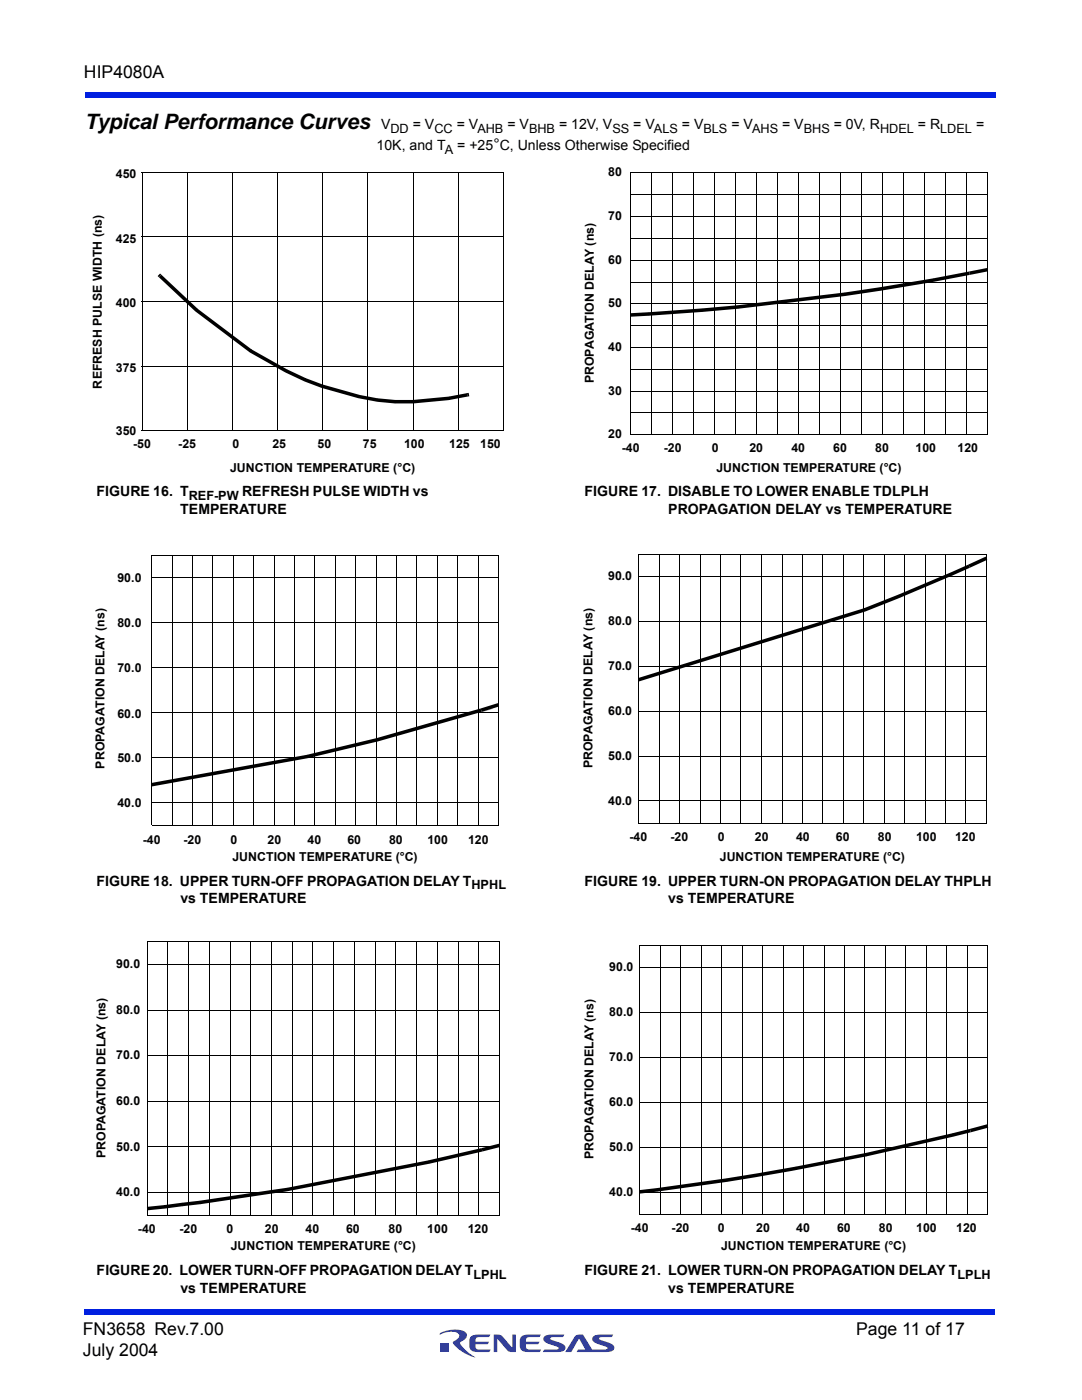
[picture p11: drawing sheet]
<svg xmlns="http://www.w3.org/2000/svg" width="216mm" height="279mm" viewBox="0 0 216 279" stroke-linecap="round" stroke-linejoin="round" font-family="sans-serif">
<g fill="#333f99">
<path d="M98.5 266.3h.7a1.2 1.2 0 0 1 1.1 .5l1.9 2.2v-2.7h.7v3.5h-.7a1.04 1.04 0 0 1-1-.4l-2-2.2v2.6h-.7z"/>
<path d="M93.9 266.8l.8-.4 3.2-.1-.3 .5-2.3 .1a.7 .7 0 0 0-.4 .9h2.7l-.4 .5h-2.3v.4l.2 .5 .2 .1h2.6l-.3 .5h-2.3a1.36 1.36 0 0 1-1.7-1.2l.1-1.5z"/>
<path d="M104 266.8l.8-.4 3.1-.1-.3 .5-2.3 .1a.7 .7 0 0 0-.3 .9h2.7l-.4 .5h-2.3v.4l.1 .5 .3 .1h2.6l-.3 .5h-2.3a1.36 1.36 0 0 1-1.7-1.2l.1-1.5z"/>
<path d="M108.6 266.7l.8-.3 3.2-.1-.3 .5-2.5 .2v.3l.6 .2a3.4 3.4 0 0 1 2.4 1.3 .85 .85 0 0 1-1 1h-3.5l.4-.5h2.1l.6-.1v-.3l-.6-.2a3.4 3.4 0 0 1-2.4-1.3l.1-.5z"/>
<path d="M114.8 266.6a1.8 1.8 0 0 1 1.5-.3l1.9 3h2.3l.7-.1v-.3l-.6-.2a3.4 3.4 0 0 1-2.4-1.3 .85 .85 0 0 1 1-1l3.2-.1-.3 .5-2.5 .2v.3l.6 .2a3.4 3.4 0 0 1 2.4 1.3 .85 .85 0 0 1-1 1h-6.5l.3-.4 1.4-.1-1.2-2.1-1.6 2.6h-1.2z"/>
<path d="M88 268h1.6v1.7h-1.6z"/>
<path d="M87.8 266.1a5.6 5.6 0 0 1 5.1-.2 1.19 1.19 0 0 1-.8 1.8l-.3 .3a6.8 6.8 0 0 0 3 2.9 7.1 7.1 0 0 1-4.4-3l.5-.4a.81 .81 0 0 0 .7-.8 .81 .81 0 0 0-.6-.8 5.3 5.3 0 0 0-3.3 .4z"/>
</g>
<g fill="#001fe0">
<path d="M16.9 261.3h181.7v1h-181.7z"/>
<path d="M16.9 18.4h181.7v1h-181.7z"/>
</g>
<g fill="#000">
<path d="M28.3 34.3v.2zM28.3 34.3l.1 .1zM37.3 34.3l.1 .1zM46.3 34.3l.2 .1zM55.3 34.3l.2 .1zM64.3 34.3l.2 .1zM73.3 34.3l.2 .1zM82.3 34.3l.2 .1zM91.4 34.3l.1 .1zM100.4 34.3l.1 .1zM28.3 47.2v.2zM31.9 54.6l.3 .2-.5 .5-.2-.2z"/>
<path d="M32.2 54.8l7.2 6.8-.5 .5 .5-.5 10.8 8.1-.4 .6 .3-.6 7.3 4.1-.4 .6 .3-.7 3.6 1.7-.2 .7 .2-.7 3.6 1.4-.2 .6 .2-.6 7.2 2-.2 .7 .2-.7 3.6 .7-.1 .7v-.7l3.7 .3-.1 .7v-.7h3.6l.1 .7-.1-.7 7.2-.7 .1 .7-.1-.7 3.6-.6 .1 .6 3.6-.6-7.4 1.4 .2-.1-7.2 .7h-3.7l-3.6-.3h.2l-3.9-.7-7.3-2.1h.1l-3.6-1.3h.1l-3.9-1.8 .1 .1-7.2-4.1-10.9-8.2-7.2-6.8zM193.4 54.2l3.5-.7 .2 .7-3.6 .7zM28.3 73v.1zM28.3 60.1v.1zM93.2 78.5l.3-.1 .1 .7h-.3zM93.2 78.5l.1 .6zM125.9 62.5l3.5-.2 .1 .7-.1-.7 10.7-.7 .1 .7-.1-.7 7.1-.7 .1 .7-.1-.7 21.3-2.5 .1 .7-.1-.7 7.1-1.1 .1 .7-.1-.7 10.7-1.8 .1 .7-.1-.7 7.1-1.3 .1 .7-8.1 1.5 1-.2-17.8 2.9a490.6 490.6 0 0 1-39.1 3.9l-3.6 .2zM28.3 85.8v.2zM28.3 85.9l.1 .1zM100.5 85.8v.2zM193.2 112.7l3.5-1.6 .3 .6-3.5 1.6zM127.3 135.3l45.2-13.9 .2 .6-.3-.6 7-2.8 .3 .7-.3-.7 10.4-4.4 .3 .7-.3-.7 3.5-1.5 .2 .6-14.4 6.2 .5-.2-6.9 2.7-45.2 14z"/>
<path d="M30.2 156.3l31.1-5.7 .2 .7-.2-.7 13.9-3.3 .2 .7-.2-.7 20.7-5.9 .2 .7 2.2-.7-22.9 6.6 .2-.1-14.1 3.4-31.2 5.7zM95.9 141.4l3.5-1.1 .2 .7-3.5 1.1zM96.1 229.1l3.5-.9 .2 .7-3.5 .9zM127.6 237.5l3.5-.4 .1 .7-.1-.7 13.9-1.9 .1 .7-.1-.7 6.9-1.2 .1 .7-.1-.7 6.9-1.2 .2 .7-.2-.7 13.9-2.7 .2 .7-.2-.7 17.4-3.9 .1 .6-.1-.6 3.4-.9 .2 .7 .3-.1a528.5 528.5 0 0 1-36.1 7.8l1.1-.2-13.9 2.4-13.9 1.9-3.5 .4zM193.5 225.3l3.5-.9 .2 .6-3.5 1zM29.3 240.9l3.6-.4v.7l-.1-.7 7.1-.9 .1 .7-.1-.7 17.5-2.6 .1 .7-.1-.7 28.2-5.4 .1 .6-.2-.6 10.6-2.5 .2 .7-10.6 2.4-28.8 5.6 .6-.1-3.5 .5-.1-.7 .1 .7-17.6 2.5-.1-.7 .1 .7-3.5 .5-3.5 .4z"/>
</g>
<g fill="none" stroke="#000" stroke-width=".2">
<path d="M28.3 34.4h72.2M28.3 34.3v51.7M37.4 34.4v51.6M46.4 34.4v51.6M55.4 34.4v51.6M64.4 34.4v51.6M73.4 34.4v51.6M82.4 34.4v51.6M91.4 34.4v51.6M100.5 34.4v51.6M125.9 34.5h71.1v52.3h-71.1zM125.9 38.8h71.1"/>
<path d="M130 34.5v52.3M134.3 34.5v52.3M138.4 34.5v52.3M142.6 34.5v52.3M146.8 34.5v52.3M151 34.5v52.3M155.2 34.5v52.3M159.3 34.5v52.3M163.6 34.5v52.3M167.7 34.5v52.3M171.9 34.5v52.3M176.1 34.5v52.3"/>
<path d="M180.3 34.5v52.3M184.4 34.5v52.3M188.6 34.5v52.3M192.8 34.5v52.3M28.3 47.3h72.2M125.9 56.3h71.1M125.9 51.9h71.1M125.9 47.6h71.1M125.9 43.2h71.1M28.3 73h72.2M28.3 60.2h72.2M125.9 78.1h71.1"/>
<path d="M125.9 73.7h71.1M125.9 69.4h71.1M125.9 65h71.1M125.9 60.6h71.1M28.3 85.9h72.2M125.9 82.4h71.1M30.3 110.8h69.2v53.9h-69.2zM30.3 115.3h69.2M34.4 110.8v53.9M38.4 110.8v53.9M42.5 110.8v53.9M46.6 110.8v53.9"/>
<path d="M50.6 110.8v53.9M54.7 110.8v53.9M58.8 110.8v53.9M62.8 110.8v53.9M66.9 110.8v53.9M71 110.8v53.9M75 110.8v53.9M79.1 110.8v53.9M83.2 110.8v53.9M87.2 110.8v53.9M91.4 110.8v53.9M95.4 110.8v53.9"/>
<path d="M127.4 110.6h69.4v53.8h-69.4zM127.4 115.1h69.4M131.5 110.6v53.8M135.6 110.6v53.8M139.7 110.6v53.8M143.8 110.6v53.8M147.8 110.6v53.8M151.9 110.6v53.8M156 110.6v53.8M160.1 110.6v53.8M164.2 110.6v53.8M168.2 110.6v53.8"/>
<path d="M172.3 110.6v53.8M176.4 110.6v53.8M180.5 110.6v53.8M184.6 110.6v53.8M188.7 110.6v53.8M192.7 110.6v53.8M30.3 133.3h69.2M30.3 124.3h69.2M127.4 133h69.4M127.4 124h69.4M30.3 151.2h69.2M30.3 142.2h69.2"/>
<path d="M127.4 159.9h69.4M127.4 150.9h69.4M127.4 141.9h69.4M30.3 160.2h69.2M29.3 188h70.4v54.5h-70.4zM29.3 192.5h70.4M33.5 188v54.5M37.6 188v54.5M41.8 188v54.5M45.9 188v54.5M50 188v54.5M54.2 188v54.5"/>
<path d="M58.3 188v54.5M62.4 188v54.5M66.6 188v54.5M70.7 188v54.5M74.9 188v54.5M79 188v54.5M83.1 188v54.5M87.3 188v54.5M91.4 188v54.5M95.5 188v54.5M127.7 188.6h69.4v53.8h-69.4zM127.7 193.1h69.4"/>
<path d="M131.7 188.6v53.8M135.8 188.6v53.8M139.9 188.6v53.8M144 188.6v53.8M148.1 188.6v53.8M152.2 188.6v53.8M156.3 188.6v53.8M160.3 188.6v53.8M164.4 188.6v53.8M168.5 188.6v53.8M172.6 188.6v53.8M176.7 188.6v53.8"/>
<path d="M180.7 188.6v53.8M184.8 188.6v53.8M188.9 188.6v53.8M193 188.6v53.8M29.3 219.8h70.4M29.3 210.7h70.4M29.3 201.6h70.4M127.7 211.1h69.4M127.7 202.1h69.4M29.3 238h70.4M29.3 228.9h70.4M127.7 237.9h69.4"/>
<path d="M127.7 229h69.4M127.7 220h69.4"/>
</g>
<text font-size="4.2" x="16.9" y="25.7">Typical Performance Curves</text>
<g font-size="3.5">
<text x="16.7" y="15.6">HIP4080A</text>
<text x="16.5" y="266.5">FN3658 Rev.7.00</text>
<text x="170.8" y="266.5">Page 11 of 17</text>
<text x="16.5" y="270.7">July 2004</text>
</g>
<g font-size="2.8">
<text x="75.1" y="30">10K, and T</text>
<text x="76" y="25.7">V</text>
<text x="82.4" y="25.7">= V</text>
<text x="91.1" y="25.7">= V</text>
<text x="91.2" y="30">= +25°C, Unless Otherwise Specified</text>
<text x="101.2" y="25.7">= V</text>
<text x="111.5" y="25.7">= 12V, V</text>
<text x="126.3" y="25.7">= V</text>
<text x="136.1" y="25.7">= V</text>
<text x="145.9" y="25.7">= V</text>
<text x="156.1" y="25.7">= V</text>
<text x="166.4" y="25.7">= 0V, R</text>
<text x="183.2" y="25.7">= R</text>
<text x="194.8" y="25.7">=</text>
<text x="19.3" y="99.1">FIGURE 16. T</text>
<text x="116.6" y="99.1">FIGURE 17. DISABLE TO LOWER ENABLE TDLPLH</text>
<text x="36" y="102.6">TEMPERATURE</text>
<text x="133.3" y="102.6">PROPAGATION DELAY vs TEMPERATURE</text>
<text x="19.3" y="176.8">FIGURE 18. UPPER TURN-OFF PROPAGATION DELAY T</text>
<text x="116.6" y="176.8">FIGURE 19. UPPER TURN-ON PROPAGATION DELAY THPLH</text>
<text x="36" y="180.3">vs TEMPERATURE</text>
<text x="133.3" y="180.3">vs TEMPERATURE</text>
<text x="19.3" y="254.5">FIGURE 20. LOWER TURN-OFF PROPAGATION DELAY T</text>
<text x="36" y="258">vs TEMPERATURE</text>
<text x="116.6" y="254.5">FIGURE 21. LOWER TURN-ON PROPAGATION DELAY T</text>
<text x="133.3" y="258">vs TEMPERATURE</text>
</g>
<g font-size="2.5">
<text x="77.9" y="26.5">DD</text>
<text x="86.7" y="26.5">CC</text>
<text x="95.2" y="26.5">AHB</text>
<text x="105.6" y="26.5">BHB</text>
<text x="122.2" y="26.5">SS</text>
<text x="130.5" y="26.5">ALS</text>
<text x="140.4" y="26.5">BLS</text>
<text x="150.1" y="26.5">AHS</text>
<text x="160.4" y="26.5">BHS</text>
<text x="175.6" y="26.5">HDEL</text>
<text x="187.6" y="26.5">LDEL</text>
<text x="23.1" y="35.6">450</text>
<text x="88.8" y="30.7">A</text>
<text x="121.4" y="35.2">80</text>
<text x="121.4" y="43.9">70</text>
<text x="23.1" y="48.5">425</text>
<text x="121.4" y="52.6">60</text>
<text x="23.1" y="61.4">400</text>
<text x="121.4" y="61.3">50</text>
<text x="121.4" y="70.1">40</text>
<text x="20.3" y="77.5" transform="rotate(-90 20.3 77.5)">REFRESH PULSE WIDTH (ns)</text>
<text x="23.1" y="74.2">375</text>
<text x="118.5" y="76.5" transform="rotate(-90 118.5 76.5)">PROPAGATION DELAY (ns)</text>
<text x="121.4" y="78.8">30</text>
<text x="23.1" y="86.9">350</text>
<text x="26.6" y="89.5">-50</text>
<text x="35.6" y="89.5">-25</text>
<text x="46.4" y="89.5">0</text>
<text x="54.4" y="89.5">25</text>
<text x="63.4" y="89.5">50</text>
<text x="72.4" y="89.5">75</text>
<text x="80.6" y="89.5">100</text>
<text x="89.6" y="89.5">125</text>
<text x="95.8" y="89.5">150</text>
<text x="121.4" y="87.5">20</text>
<text x="45.9" y="94.1">JUNCTION TEMPERATURE (°C)</text>
<text x="124.1" y="90.1">-40</text>
<text x="132.5" y="90.1">-20</text>
<text x="142.1" y="90.1">0</text>
<text x="143" y="94.1">JUNCTION TEMPERATURE (°C)</text>
<text x="149.5" y="90.1">20</text>
<text x="157.9" y="90.1">40</text>
<text x="166.2" y="90.1">60</text>
<text x="174.6" y="90.1">80</text>
<text x="182.7" y="90.1">100</text>
<text x="191.1" y="90.1">120</text>
<text x="37.7" y="99.8">REF-PW REFRESH PULSE WIDTH vs</text>
<text x="23.5" y="116.2">90.0</text>
<text x="121.3" y="115.8">90.0</text>
<text x="23.5" y="125.2">80.0</text>
<text x="121.3" y="124.7">80.0</text>
<text x="23.5" y="134.2">70.0</text>
<text x="121.3" y="133.7">70.0</text>
<text x="23.5" y="143.2">60.0</text>
<text x="121.3" y="142.7">60.0</text>
<text x="20.8" y="153.4" transform="rotate(-90 20.8 153.4)">PROPAGATION DELAY (ns)</text>
<text x="23.5" y="152.2">50.0</text>
<text x="118.2" y="153.4" transform="rotate(-90 118.2 153.4)">PROPAGATION DELAY (ns)</text>
<text x="121.3" y="151.6">50.0</text>
<text x="23.5" y="161.1">40.0</text>
<text x="121.3" y="160.6">40.0</text>
<text x="125.6" y="167.8">-40</text>
<text x="133.8" y="167.8">-20</text>
<text x="143.2" y="167.8">0</text>
<text x="150.6" y="167.8">20</text>
<text x="158.8" y="167.8">40</text>
<text x="166.8" y="167.8">60</text>
<text x="175.2" y="167.8">80</text>
<text x="182.8" y="167.8">100</text>
<text x="190.6" y="167.8">120</text>
<text x="28.5" y="168.5">-40</text>
<text x="36.6" y="168.5">-20</text>
<text x="46" y="168.5">0</text>
<text x="46.4" y="171.8">JUNCTION TEMPERATURE (°C)</text>
<text x="53.4" y="168.5">20</text>
<text x="61.4" y="168.5">40</text>
<text x="69.3" y="168.5">60</text>
<text x="77.6" y="168.5">80</text>
<text x="85.3" y="168.5">100</text>
<text x="93.4" y="168.5">120</text>
<text x="143.7" y="171.8">JUNCTION TEMPERATURE (°C)</text>
<text x="94.1" y="177.5">HPHL</text>
<text x="23.2" y="193.2">90.0</text>
<text x="121.6" y="193.8">90.0</text>
<text x="23.2" y="202.3">80.0</text>
<text x="121.6" y="202.8">80.0</text>
<text x="23.2" y="211.4">70.0</text>
<text x="121.6" y="211.7">70.0</text>
<text x="23.2" y="220.6">60.0</text>
<text x="121.6" y="220.7">60.0</text>
<text x="21.1" y="231.1" transform="rotate(-90 21.1 231.1)">PROPAGATION DELAY (ns)</text>
<text x="23.2" y="229.6">50.0</text>
<text x="118.4" y="231.4" transform="rotate(-90 118.4 231.4)">PROPAGATION DELAY (ns)</text>
<text x="121.6" y="229.7">50.0</text>
<text x="23.2" y="238.7">40.0</text>
<text x="121.6" y="238.7">40.0</text>
<text x="125.9" y="245.9">-40</text>
<text x="134" y="245.9">-20</text>
<text x="143.3" y="245.9">0</text>
<text x="150.9" y="245.9">20</text>
<text x="158.9" y="245.9">40</text>
<text x="167" y="245.9">60</text>
<text x="175.4" y="245.9">80</text>
<text x="182.8" y="245.9">100</text>
<text x="190.8" y="245.9">120</text>
<text x="27.5" y="246">-40</text>
<text x="35.8" y="246">-20</text>
<text x="45.2" y="246">0</text>
<text x="46" y="249.5">JUNCTION TEMPERATURE (°C)</text>
<text x="52.9" y="246">20</text>
<text x="61" y="246">40</text>
<text x="69" y="246">60</text>
<text x="77.5" y="246">80</text>
<text x="85.3" y="246">100</text>
<text x="93.3" y="246">120</text>
<text x="143.9" y="249.5">JUNCTION TEMPERATURE (°C)</text>
<text x="94.5" y="255.2">LPHL</text>
<text x="191.1" y="255.2">LPLH</text>
</g>
</svg>
